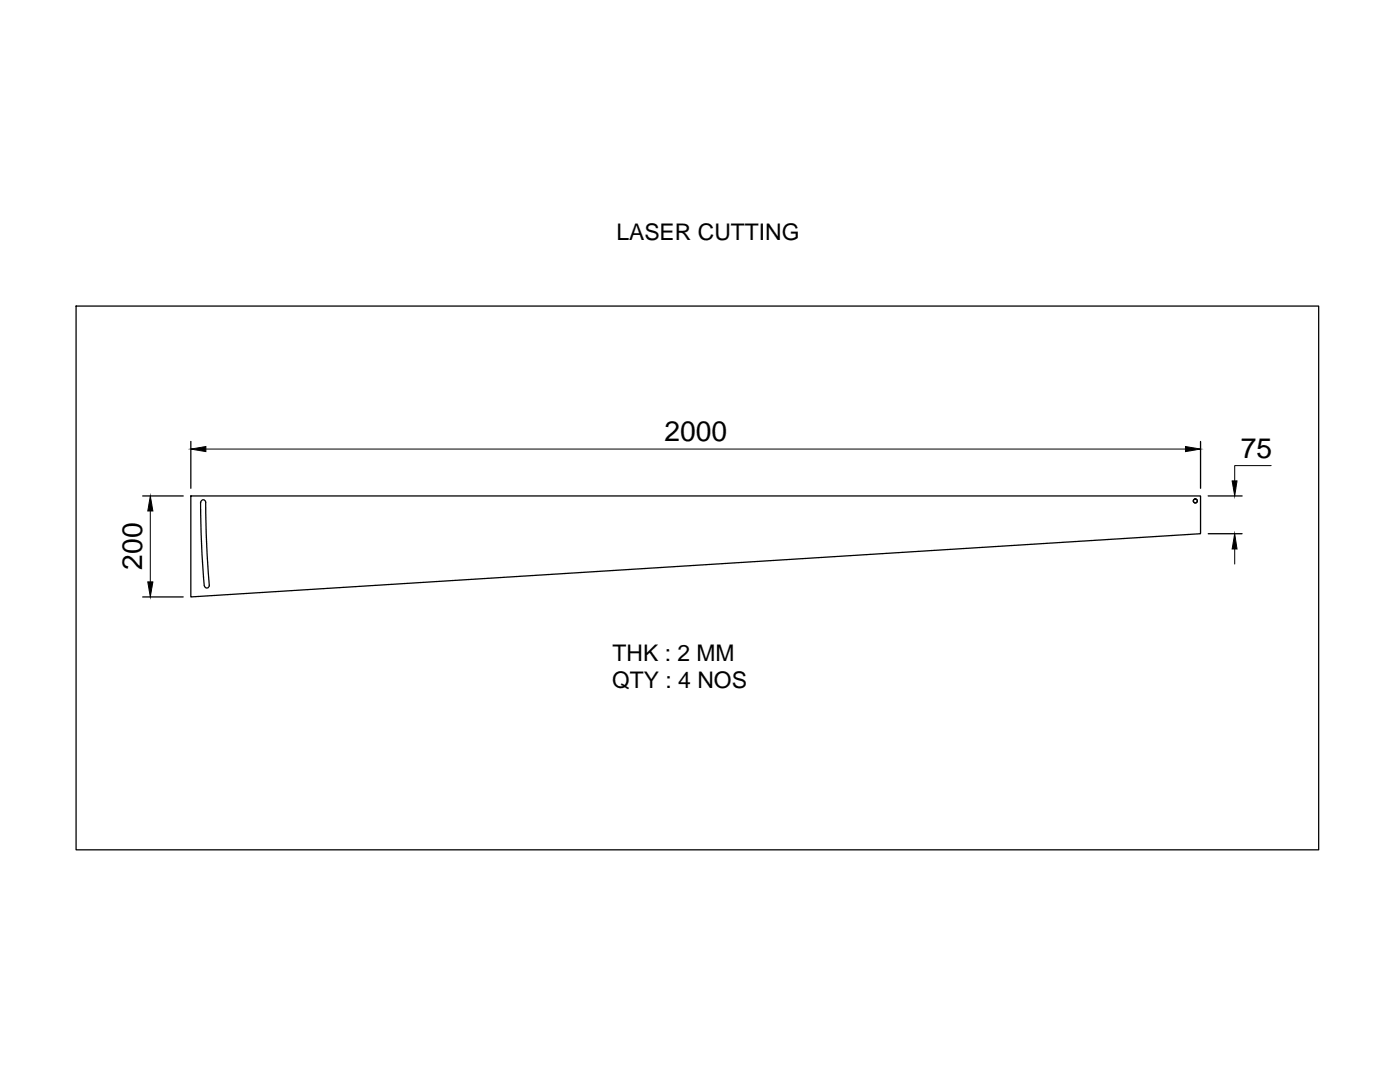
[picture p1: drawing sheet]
<svg xmlns="http://www.w3.org/2000/svg" width="279mm" height="216mm" viewBox="0 0 279 216" stroke-linecap="round" stroke-linejoin="round" font-family="sans-serif">
<!-- layer: 0 -->
<g fill="none" stroke="#000" stroke-width=".25">
<path d="M15.2 61.1h248v108.5h-248zM28.5 99h8.1M38.1 99h201.5v7.5l-201.5 12.6zM38.1 88.1v9.3M239.6 88.1v9.3M241.1 99h6.8M28.5 119.1h8.1M40 100.2l.2 7.7 .6 9M40.1 100.2a.49 .49 0 0 1 .5-.5 .49 .49 0 0 1 .4 .5l.3 8.9 .5 7.7a.49 .49 0 0 1-.5 .5 .49 .49 0 0 1-.5-.4M241.1 106.5h6.8"/>
<circle cx="238.6" cy="100" r=".4"/>
</g>
<path d="M41.1 89.6h195.5M253.7 92.9h-7.3v3.1M30 102v14.1M246.4 109.5v3.1" fill="none" stroke="#000" stroke-width=".2"/>
<path d="M38.1 89.6l3-.5v1zM236.6 89.1l3 .5-3 .5zM245.9 96h1l-.5 3zM29.5 116.1h1l-.5 3zM30 99l.5 3h-1zM246.4 106.5l.5 3h-1z" fill="#000" stroke="#000" stroke-width=".2"/>
<g font-size="5.6">
<text x="132.6" y="88">2000</text>
<text x="247.6" y="91.3">75</text>
<text x="28.4" y="113.7" transform="rotate(-90 28.4 113.7)">200</text>
</g>
<g font-size="4.6">
<text x="123" y="47.9">LASER CUTTING</text>
<text x="122.2" y="131.9">THK : 2 MM</text>
<text x="122.2" y="137.4">QTY : 4 NOS</text>
</g>
</svg>
